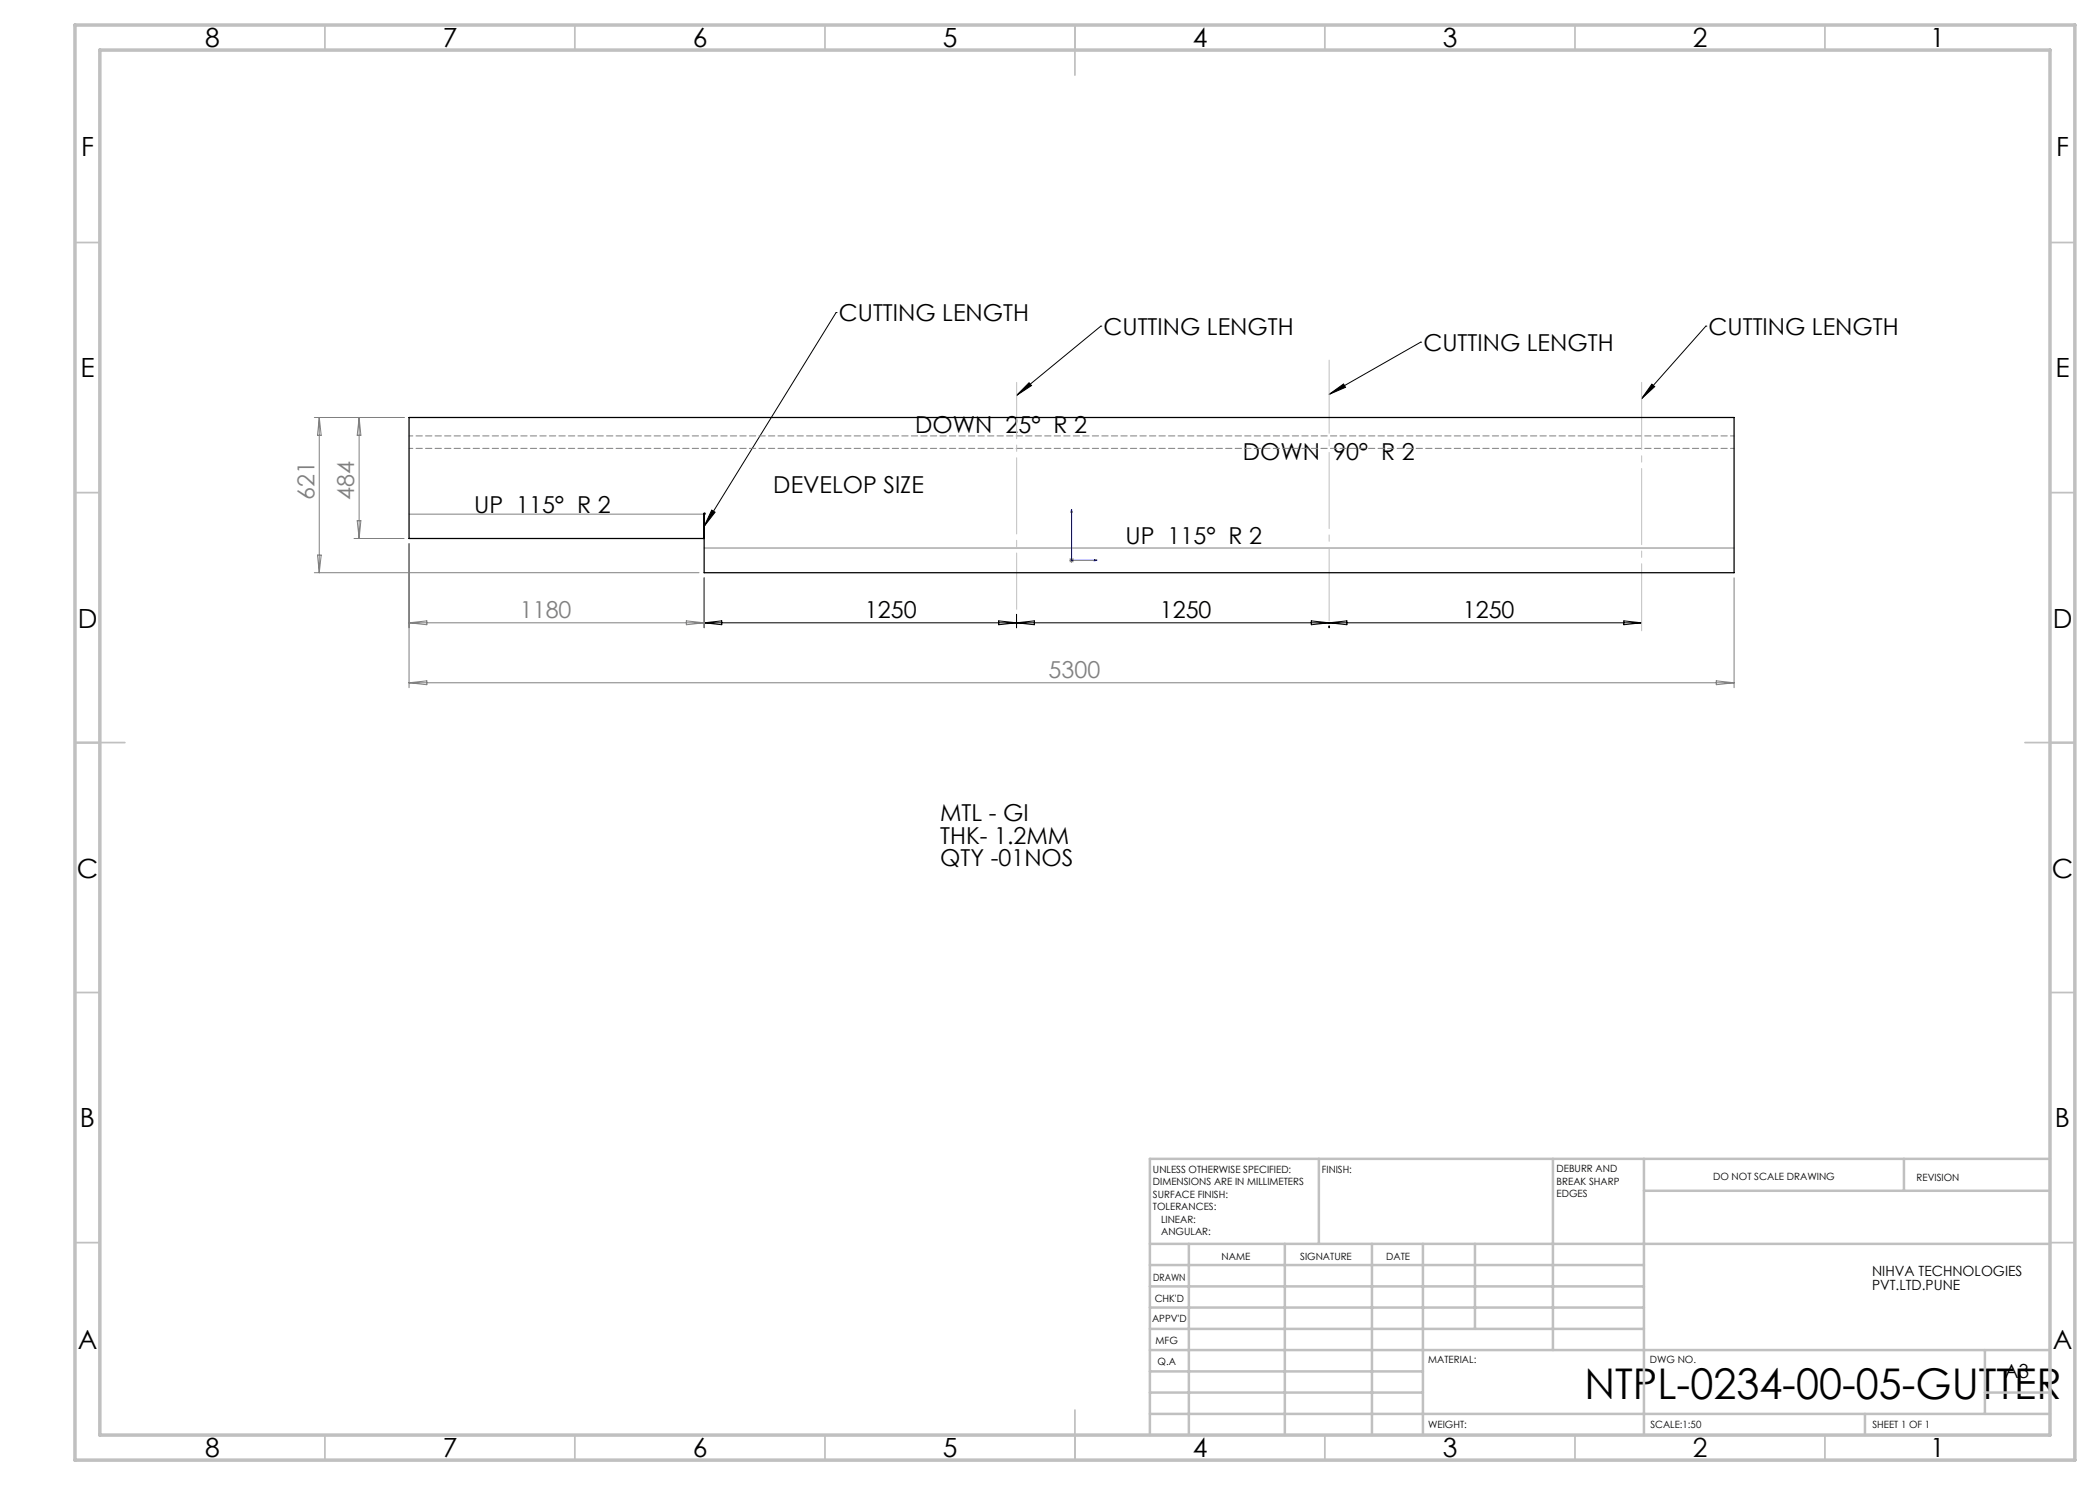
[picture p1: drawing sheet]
<svg xmlns="http://www.w3.org/2000/svg" width="420mm" height="297mm" viewBox="0 0 420 297" stroke-linecap="round" stroke-linejoin="round" font-family="sans-serif">
<g fill="none" stroke="#000" stroke-width=".2">
<path d="M167.2 62.5h.1M167.2 62.5l-26.4 42.8M205.8 76.5l.5 .6-3 2zM220.2 65.2h.1M220.2 65.2l-16.9 13.9M265.8 78.9l2.9-2.1 .4 .7zM284.1 68.4h.1M284.1 68.4l-18.3 10.5M330.4 76.8l.5 .5-2.6 2.5zM341.2 65.2h.1M341.2 65.2l-12.9 14.6M140.8 115.6v10"/>
<path d="M142.3 102l.7 .4-2.2 2.9zM140.8 124.6h187.5M140.8 124.6l3.6-.4v.8zM199.7 124.2l7.2 .8v-.8l-7.2 .8zM203.3 122.9v2.7M262.3 124.2l7.1 .8v-.8l-7.1 .8zM265.8 125.2v.4M324.8 124.2l3.5 .4-3.5 .4z"/>
</g>
<path d="M214.3 101.9v10.1h5.1M214.3 101.9l.2 .5h-.3zM218.9 111.9l.5 .1-.5 .2z" fill="none" stroke="#00f" stroke-width=".2"/>
<g fill="none" stroke="#808080" stroke-width=".2">
<path d="M62.9 83.5h17.9M63.9 83.5v31M63.9 83.5l.3 3.6h-.7zM71.8 83.5l.4 3.6h-.8zM71.8 83.5v24.2M62.9 114.5h76.9M63.5 111h.7l-.3 3.5zM70.8 107.7h10M71.4 104.1h.8l-.4 3.6zM81.8 102.8h59M81.8 108.7v28.8M140.8 109.6h206"/>
<path d="M140.8 115.6v10M213.8 112h1M214 111.7l.7 .7M214.3 111.5v1.1M214.7 111.7l-.7 .7M346.8 115.6v21.9M81.8 136.6h265M81.8 136.6l3.6-.4v.7zM81.8 124.6l3.6-.4v.8zM81.8 124.6h59M137.3 124.2l3.5 .4-3.5 .4zM343.3 136.2l3.5 .4-3.5 .3z"/>
</g>
<path d="M346.8 89.7h-265M346.8 87.2h-265" fill="none" stroke="#808080" stroke-width=".2" stroke-dasharray="1.3 .6" stroke-dashoffset=".5"/>
<path d="M203.3 121.9v-45.4" fill="none" stroke="#c0c0c0" stroke-width=".2" stroke-dasharray="15.2 1.3 1.3 1.3" stroke-dashoffset="4"/>
<path d="M265.8 124.2v-52.2" fill="none" stroke="#c0c0c0" stroke-width=".2" stroke-dasharray="15.2 1.3 1.3 1.3" stroke-dashoffset=".6"/>
<path d="M328.3 76.5v49.7" fill="none" stroke="#c0c0c0" stroke-width=".2" stroke-dasharray="15.2 1.3 1.3 1.3" stroke-dashoffset="1.8"/>
<g fill="none" stroke="#c0c0c0" stroke-width=".35">
<path d="M65 5v5M115 5v5M165 5v5M215 5v10M265 5v5M315 5v5M365 5v5M15 48.5h5M410 48.5h5M15 98.5h5M410 98.5h5M15 148.5h10"/>
<path d="M405 148.5h10M15 198.5h5M410 198.5h5M15 248.5h5M410 248.5h5M65 287v5M115 287v5M165 287v5M215 282v10M265 287v5M315 287v5M365 287v5"/>
</g>
<g fill="none" stroke="#c0c0c0" stroke-width=".5">
<path d="M263.8 231.8v17M310.6 231.8v38.2M328.8 231.8v55.2M328.8 238.2h81.2M380.8 231.8v6.4M410 231.8h-180v55.2M230 248.8h180M230 257.3h98.8M230 253h98.8M237.8 248.8v38.2M257 248.8v38.2M274.4 248.8v38.2"/>
<path d="M284.6 248.8v38.2M295 248.8v17M230 265.8h98.8M230 261.5h98.8M230 278.5h54.6M230 274.3h54.6M230 270h180M397 278.5h13M397 270v12.8M230 282.8h180M373 282.8v4.2"/>
</g>
<path d="M15 5h400v287h-400zM20 10h390v277h-390z" fill="none" stroke="#c0c0c0" stroke-width=".7"/>
<path d="M205.8 76.5l.5 .6-3 2zM265.8 78.9l2.9-2.1 .4 .7zM330.4 76.8l.5 .5-2.6 2.5zM142.3 102l.7 .4-2.2 2.9z" fill="#000"/>
<path d="M218.9 111.9l.5 .1-.5 .2zM214.3 101.9l.2 .5h-.3z" fill="#00f"/>
<path d="M140.8 102.8h.1M140.8 102.7h.1M140.8 102.7v11.8h206v-31h-265v24.2h59" fill="none" stroke="#000" stroke-width=".25"/>
<text font-size="8.5" x="316.9" y="279.7">NTPL-0234-00-05-GUTTER</text>
<g font-size="5.3">
<text x="41" y="9.5">8</text>
<text x="88.5" y="9.5">7</text>
<text x="138.5" y="9.5">6</text>
<text x="188.5" y="9.5">5</text>
<text x="238.5" y="9.5">4</text>
<text x="288.5" y="9.5">3</text>
<text x="338.5" y="9.5">2</text>
<text x="386" y="9.5">1</text>
<text x="16.2" y="31.3">F</text>
<text x="411.2" y="31.3">F</text>
<text x="16.1" y="75.5">E</text>
<text x="411.1" y="75.5">E</text>
<text x="15.5" y="125.5">D</text>
<text x="410.5" y="125.5">D</text>
<text x="15.4" y="175.5">C</text>
<text x="410.4" y="175.5">C</text>
<text x="16" y="225.5">B</text>
<text x="411" y="225.5">B</text>
<text x="15.5" y="269.8">A</text>
<text x="410.5" y="269.8">A</text>
<text x="41" y="291.5">8</text>
<text x="88.5" y="291.5">7</text>
<text x="138.5" y="291.5">6</text>
<text x="188.5" y="291.5">5</text>
<text x="238.5" y="291.5">4</text>
<text x="288.5" y="291.5">3</text>
<text x="338.5" y="291.5">2</text>
<text x="386" y="291.5">1</text>
</g>
<g font-size="4.7">
<text x="167.8" y="64.2">CUTTING LENGTH</text>
<text x="220.7" y="66.9">CUTTING LENGTH</text>
<text x="284.7" y="70.2">CUTTING LENGTH</text>
<text x="341.7" y="66.9">CUTTING LENGTH</text>
<text x="183.1" y="86.7">DOWN 25° R 2</text>
<text x="248.6" y="91.9">DOWN 90° R 2</text>
<text x="154.7" y="98.7">DEVELOP SIZE</text>
<text x="94.8" y="102.6">UP 115° R 2</text>
<text x="225.1" y="108.9">UP 115° R 2</text>
<text x="173" y="123.5">1250</text>
<text x="232" y="123.5">1250</text>
<text x="292.6" y="123.5">1250</text>
<text x="188" y="164.2">MTL - GI</text>
<text x="188" y="168.7">THK- 1.2MM</text>
<text x="188" y="173.3">QTY -01NOS</text>
</g>
<g font-size="4.7" fill="#808080">
<text x="62.9" y="100" transform="rotate(-90 62.9 100)">621</text>
<text x="70.8" y="100" transform="rotate(-90 70.8 100)">484</text>
<text x="104" y="123.5">1180</text>
<text x="209.7" y="135.5">5300</text>
</g>
<text font-size="3.9" x="400.9" y="275.5">A3</text>
<g font-size="2.8">
<text x="374.4" y="255.2">NIHVA TECHNOLOGIES</text>
<text x="374.4" y="258">PVT.LTD.PUNE</text>
</g>
<g font-size="2">
<text x="230.6" y="234.6">UNLESS OTHERWISE SPECIFIED:</text>
<text x="230.6" y="237.1">DIMENSIONS ARE IN MILLIMETERS</text>
<text x="230.6" y="239.6">SURFACE FINISH:</text>
<text x="264.4" y="234.6">FINISH:</text>
<text x="311.3" y="234.5">DEBURR AND</text>
<text x="311.3" y="237">BREAK SHARP</text>
<text x="311.3" y="239.5">EDGES</text>
<text x="342.6" y="236">DO NOT SCALE DRAWING</text>
<text x="383.3" y="236.2">REVISION</text>
<text x="230.6" y="242.1">TOLERANCES:</text>
<text x="232.2" y="244.6">LINEAR:</text>
<text x="232.2" y="247.1">ANGULAR:</text>
<text x="244.3" y="252">NAME</text>
<text x="260" y="251.9">SIGNATURE</text>
<text x="277.2" y="251.9">DATE</text>
<text x="230.6" y="256.1">DRAWN</text>
<text x="230.9" y="260.3">CHK'D</text>
<text x="230.4" y="264.4">APPV'D</text>
<text x="231.1" y="268.8">MFG</text>
<text x="231.5" y="273">Q.A</text>
<text x="285.6" y="272.5">MATERIAL:</text>
<text x="330" y="272.5">DWG NO.</text>
<text x="285.6" y="285.5">WEIGHT:</text>
<text x="330.1" y="285.6">SCALE:1:50</text>
<text x="374.5" y="285.6">SHEET 1 OF 1</text>
</g>
</svg>
